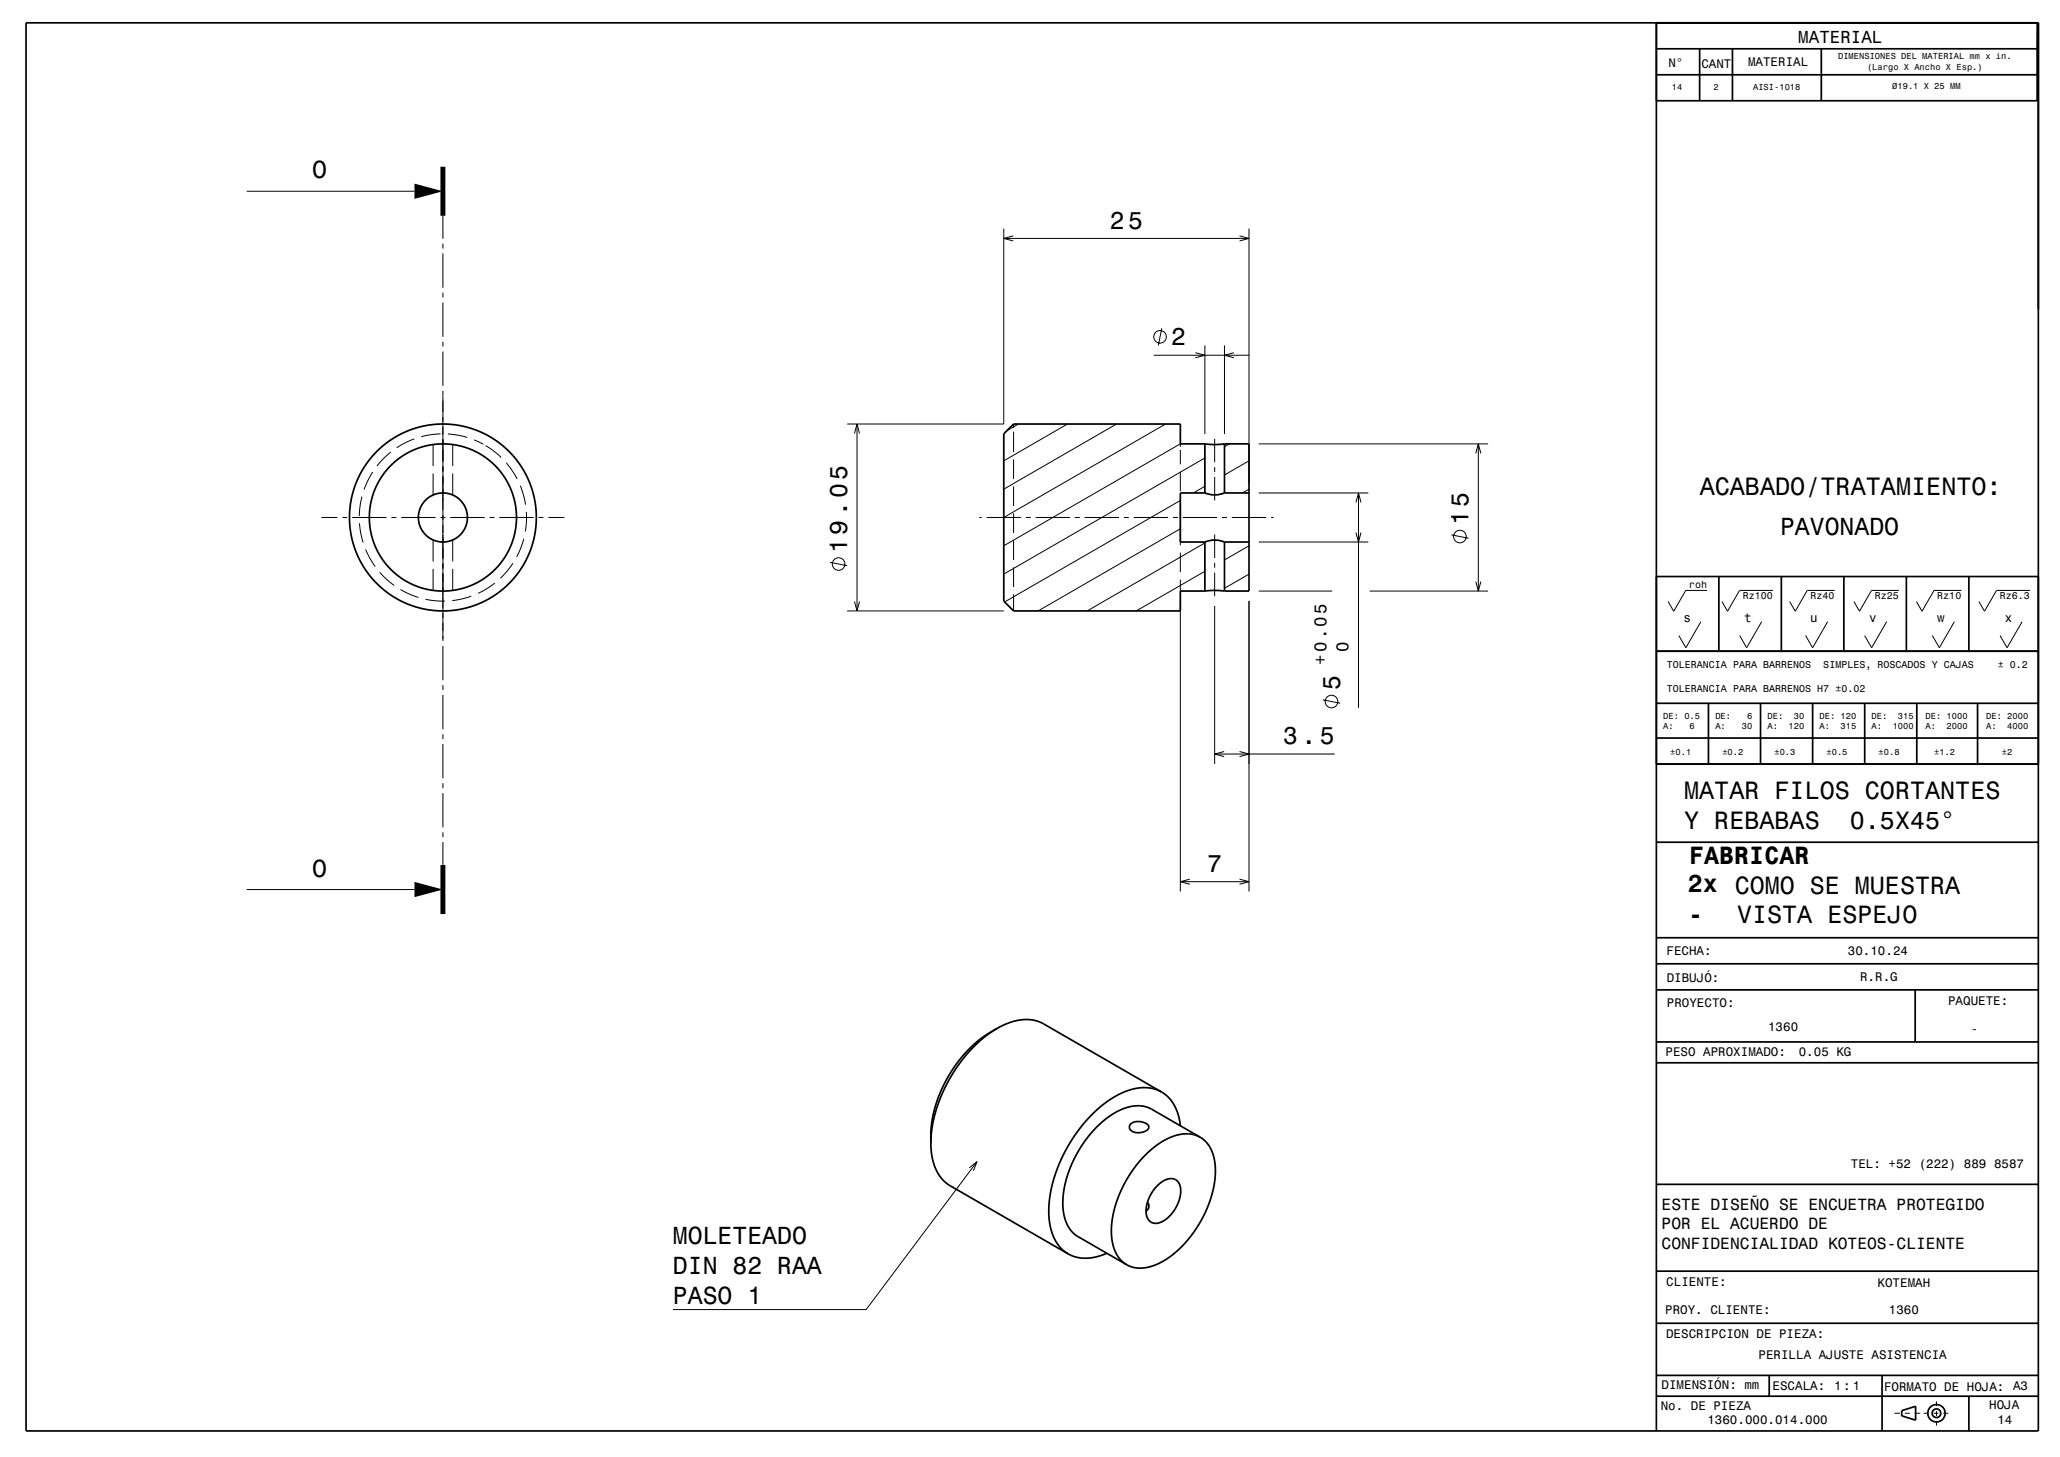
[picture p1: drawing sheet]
<svg xmlns="http://www.w3.org/2000/svg" width="420mm" height="297mm" viewBox="0 0 420 297" stroke-linecap="round" stroke-linejoin="round" font-family="sans-serif">
<g fill="none" stroke="#000" stroke-width=".2">
<path d="M50.3 39h34.2M90.3 44v4.7M90.3 49.7v1M90.3 51.7v7M90.3 59.7v1M204.7 46.6v39.8h-32M204.7 48.6h50M206.6 48.1l-1.9 .5 1.9 .5M252.7 48.1l2 .5-2 .5M254.7 46.6v51.9M90.3 61.7v7M90.3 69.7v1"/>
<path d="M90.3 71.7v7M90.3 79.7v1M235.2 72.4h19.5M236.9 66.9l-.7 3.5M243.7 71.9l2 .5-2 .5M245.7 70.4v18.1M249.7 70.4v18.1M251.6 71.9l-1.9 .5 1.9 .5M76 96.2l-.9 1.5-.9 2.1M79.7 92.2l-1.5 1.3-1.3 1.5M84.4 89.5l-1.8 .8-1.7 1M88.3 90.6v4.4"/>
<path d="M88.3 96.5v4.4M89.8 88.4l-2 .2-1.9 .4M90.3 80.7v50M91.3 88.5l2 .2 2 .5M92.3 90.6v4.4M92.3 96.5v4.4M96.7 89.7l1.8 .9M99 90.8l1.7 1.2 1.5 1.3M103.2 94.4l1.2 1.5 1.1 1.8M106.1 99l.6 1.9 .4 2M174.2 88.4l.5-2 .5 2M174.7 86.4v38.1"/>
<path d="M206.7 86.4v.8M206.7 88v4.1M206.7 93.7v4M206.7 99.2v4M207.6 86.4l-2.3 1.4M217.6 86.4l-12.9 7.5M227.6 86.4l-22.9 13.3M237.6 86.4l-32.9 19.1M240.7 91.1v-.6l-36 20.8M240.7 91.7v3M240.7 96.2v4M245.7 99.1l-2.4 1.4"/>
<path d="M245.7 93.4l-41 23.6M247.7 89.4v4.8M247.7 95.2v1M247.7 97.2v4.8M250.6 90.5l-.9 .6M254.7 99.7l-1.4 .8M254.7 93.9l-5 2.9M256.7 90.5h46.7M300.9 92.4l.5-1.9 .5 1.9M301.4 90.5v30M65.5 105.5h3.3M69.8 105.5h1"/>
<path d="M71.8 105.5h7M73.3 106.7l.3 2 .4 1.9M73.8 101.2l-.4 2-.1 2M74.5 112l.9 1.8 1.1 1.7M77.4 116.7l1.4 1.4 1.6 1.3M79.8 105.5h1M81.8 105.5h7M88.3 110.1v4.4M88.3 116v4.4M89.8 105.5h1M91.8 105.5h7M92.3 110.1v4.4"/>
<path d="M92.3 116v4.4M99.8 105.5h1M100.9 118.9l-1.7 1.1-1.7 .9M101.8 105.5h7M104.6 114.8l-1.2 1.6-1.4 1.5M106.8 109.8l-.6 1.9-.9 1.8M107.3 104.4v1.7l-.2 2.2M109.8 105.5h1M111.8 105.5h3.3M169.2 114.6l3.5 .7M199.7 105.5h.5M201.2 105.5h7"/>
<path d="M206.7 104.7v4M206.7 110.2v4M206.7 115.7v4M209.2 105.5h1M211.2 105.5h7M219.2 105.5h1M221.2 105.5h7M229.2 105.5h1M231.2 105.5h7M239.2 105.5h1M240.7 107.8l-29 16.7M240.7 102l-35.9 20.7"/>
<path d="M240.7 101.7v4M240.7 107.2v4M240.7 112.7v4M240.7 118.2v2.3M241.2 105.5h7M245.7 116.5l-14 8M245.7 110.7l-24 13.8M247.7 109v4.7M247.7 114.7v1M247.7 116.7v4.8M249.2 105.5h1M251.2 105.5h7"/>
<path d="M254.7 117l-5 2.9M254.7 111.3l-5 2.8M256.7 110.5h22.3M256.7 100.5h22.3M259.2 105.5h.5M276.5 108.6l.5 1.9 .5-1.9M276.5 102.4l.5-1.9 .5 1.9M277 100.5v43.8M295.9 109l3.5 .7M300.9 118.6l.5 1.9 .5-1.9M81.6 120.2l2 1 1.7 .6M86.7 122.2l2 .3h2"/>
<path d="M90.3 131.7v7M90.3 139.7v1M96.1 121.5l-1.9 .6-2 .3M172.7 124.5h32M174.2 122.6l.5 1.9 .5-1.9M206.7 121.2v3.3M240.7 122.5v59.2M247.7 123.5v32.2M254.7 122.5v59.2M256.7 120.5h14.9M279.3 120.5h24.1M346.8 126.7l-3.1 5.3-1.4-2.4"/>
<path d="M348 120.4h-4.3l-2.5 4.2-1.1-2M359.2 126.7l-3.1 5.3-1.4-2.4M361.5 120.4h-6.8l-2.5 4.2-1.1-2M372.6 126.7l-3 5.3-1.5-2.4M374.1 120.4h-5.6l-2.5 4.2-1.1-2M384.7 126.7l-3.1 5.3-1.4-2.4M387.2 120.4h-5.6l-2.5 4.2-1.1-2M398.5 126.7l-3.1 5.3-1.4-2.4M399.9 120.4h-5.6l-2.4 4.2-1.2-2M412.3 126.7l-3.1 5.3-1.4-2.4M413.9 120.4h-6.8l-2.5 4.2-1.1-2M90.3 141.7v7"/>
<path d="M90.3 149.7v1M90.3 151.7v7M90.3 159.7v1M247.7 153.7h24.4M249.6 153.2l-1.9 .5 1.9 .5M252.7 153.2l2 .5-2 .5M269.7 142.7l3.5 .7M90.3 161.7v7M90.3 169.7v1M90.3 171.7v4.6M240.7 179.7h14M242.6 179.2l-1.9 .5 1.9 .5"/>
<path d="M252.7 179.2l2 .5-2 .5M50.3 181.3h34.2M197.6 238l1.6-1.2-.7 1.9M199.2 236.8l-22.6 30.1h-39.4M386.2 288.1h1.2M388.4 288.1h1M390.4 288.1h1.1M392.2 288.1h1M394.2 288.1h1M394.8 285.7v.9M394.8 287.6v1M394.8 289.6v1"/>
<path d="M396.2 288.1h1"/>
<circle cx="236.5" cy="68.7" r="1.28"/>
<circle cx="171" cy="115" r="1.28"/>
<circle cx="297.7" cy="109.4" r="1.28"/>
<circle cx="271.5" cy="143" r="1.28"/>
</g>
<g fill="none" stroke="#000" stroke-width=".35">
<path d="M5.3 4.7h410.3v287h-410.3zM337.7 4.7v287M337.7 15.2h77.6M337.7 9.9h77.6M346.5 9.9v10.6M353.2 9.9v10.6M371.3 9.9v10.6M415.3 9.9v10.6h-77.6M415.4 4.7l-.1 5.2M245.7 90.5l1.7 .1 2.3-.1M245.7 90.5h-5v-4.1h-34l-2 2v34.1l2 2h34v-4h5M245.7 90.5v10"/>
<path d="M249.7 90.5v10M249.7 90.5h5v30h-5M245.7 110.5a5 5 0 0 1 4 0M245.7 100.5a5 5 0 0 0 4 0M245.7 100.5h-5v10h5M245.7 110.5v10M249.7 110.5v10M249.7 110.5h5M249.7 100.5h5M337.7 117.5h77.9M350.4 117.5v15.2M363.2 117.5v15.2"/>
<path d="M375.9 117.5v15.2M388.7 117.5v15.2M401.4 117.5v15.2M245.7 120.5l2-.1 2 .1M337.7 132.7h77.9M337.7 155.8h77.9M337.7 143.4h77.9M337.7 150.4h77.9M348.3 143.4v12.4M358.9 143.4v12.4M369.6 143.4v12.4M380.2 143.4v12.4"/>
<path d="M390.8 143.4v12.4M403.2 143.4v12.4M337.7 171.7h77.9M337.7 191.2h77.9M337.7 196.5h77.9M203.3 209.7l-2.9 1.7-2.7 2.3-2.2 2.6-2.1 3.1-1.7 3.3-1.2 3.6-.6 3.1-.1 3.6M203.3 209.7l2.4-1.2 2.2-.6 1.9-.1 2.1 .5 24.9 14.3M203.3 209.7l-2.7 1.8-2.5 2.3-2.3 2.8-2.1 3.1-1.7 3.4-1.1 3.2-.9 3.6-.2 3.1M337.7 201.8h77.9M337.7 216.6h77.9M337.7 212.4h77.9M390.5 201.8v10.6"/>
<path d="M189.8 233l.2 2.5 .6 2.2 1 2 1.3 1.4 24.9 14.5M230.5 229.1a2.77 2.77 0 0 1 3.7 .4 .81 .81 0 0 1-.5 1 2.46 2.46 0 0 1-3.4-.5v-.6zM236.8 222.6l-2-.8-2.4-.1-2.7 .7-2.4 1.2-2.7 1.8-2.5 2.3-2.5 3-1.9 3-1.7 3.5-1.2 3.4-.8 3.6-.2 3 .3 2.8 .8 2.3 1.3 2 1.6 1.3M236.8 222.6l1.5 1.1 1.1 1.6 .8 1.9 .5 2.3M244.7 231.8l-10.3-5.9-1.4-.4-1.7-.1-1.5 .4-1.4 .5-1.6 .9-1.6 1.1-1.4 1.2-1.6 1.8-2.4 3.4-1.8 3.8-1.1 3.9-.2 1.9v1.9l.3 1.6 .4 1.5 .9 1.5 1.2 1.1 10.2 5.9M244.7 231.8l1.4 1.2 .9 1.5 .6 2.1 .2 2.2-.2 2.5-.7 2.7-1 2.8-1.2 2.4-1.7 2.5-1.9 2.2-1.8 1.7-2.1 1.5-2.1 .9-1.9 .5-1.9-.1-1.6-.6M244.7 231.8l-1.6-.6h-1.9l-2.1 .4-1.9 1-2.1 1.4-2 1.9-1.7 2.1-1.6 2.2-1.3 2.7-1 2.5-.6 2.5-.3 2.8 .1 2.1 .6 2.2 1 1.6 1.4 1.2M225.7 255.5l-2.1 .7-2.3 .3-1.9-.3-1.6-.6M233.9 245.1a1.12 1.12 0 0 1-.2 1.7M236 241.7a3.2 3.2 0 0 1 3.8-1.2 3.7 3.7 0 0 1 .6 4.3 6.5 6.5 0 0 1-4.7 4.6 2.13 2.13 0 0 1-2-2.6 7.9 7.9 0 0 1 2.3-5.1zM337.7 259.1h77.9M337.7 241.4h77.9"/>
<path d="M337.7 269.7h77.9M337.7 284.6h77.9M337.7 280.4h77.9M360.7 280.4v4.2M383.7 280.4v11.3M387.7 287.5l2.9-.8v2.8l-2.9-.9zM401.4 284.6v7.1"/>
<circle cx="90.3" cy="105.5" r="15"/>
<circle cx="90.3" cy="105.5" r="5"/>
<circle cx="90.3" cy="105.5" r="19.1"/>
<circle cx="394.8" cy="288.1" r=".88"/>
<circle cx="394.8" cy="288.1" r="1.77"/>
</g>
<path d="M90.3 34v10M90.3 176.3v10" fill="none" stroke="#000" stroke-width="1" stroke-linecap="butt"/>
<g fill="#000">
<path d="M84.5 37.4l5.8 1.6-5.8 1.5z" fill-rule="evenodd"/>
<path d="M84.5 179.8l5.8 1.5-5.8 1.6z" fill-rule="evenodd"/>
</g>
<g font-size="5.1">
<text x="346.5" y="100.8">ACABADO/TRATAMIENTO:</text>
<text x="343.4" y="162.8">MATAR FILOS CORTANTES</text>
<text x="343.4" y="168.9">Y REBABAS</text>
<text x="377.2" y="168.9">0.5X45°</text>
<text x="344.4" y="176.2">FABRICAR</text>
<text x="344.1" y="181.8">2x COMO SE MUESTRA</text>
<text x="344.2" y="188.1">-</text>
<text x="354.2" y="188.2">VISTA ESPEJO</text>
</g>
<g font-size="5">
<text x="63.6" y="36.4">O</text>
<text x="226.3" y="46.6">25</text>
<text x="238.8" y="70.4">2</text>
<text x="299.4" y="107.1" transform="rotate(-90 299.4 107.1)">15</text>
<text x="172.7" y="112.7" transform="rotate(-90 172.7 112.7)">19.05</text>
<text x="362.9" y="109">PAVONADO</text>
<text x="273.2" y="140.7" transform="rotate(-90 273.2 140.7)">5</text>
<text x="261.6" y="151.7">3.5</text>
<text x="63.6" y="178.7">O</text>
<text x="246.1" y="177.7">7</text>
<text x="137.2" y="253.7">MOLETEADO</text>
<text x="137.2" y="259.7">DIN 82 RAA</text>
<text x="137.2" y="265.8">PASO 1</text>
</g>
<text font-size="3.6" x="366.7" y="8.8">MATERIAL</text>
<g font-size="3.5">
<text x="270.4" y="135.6" transform="rotate(-90 270.4 135.6)">+0.05</text>
<text x="275" y="133" transform="rotate(-90 275 133)">0</text>
</g>
<g font-size="3.3">
<text x="338.8" y="246.6">ESTE DISEÑO SE ENCUETRA PROTEGIDO</text>
<text x="338.8" y="250.5">POR EL ACUERDO DE</text>
<text x="338.8" y="254.5">CONFIDENCIALIDAD KOTEOS-CLIENTE</text>
</g>
<g font-size="2.6">
<text x="343.2" y="126.7">s</text>
<text x="355.6" y="126.7">t</text>
<text x="369.1" y="126.7">u</text>
<text x="381.1" y="126.7">v</text>
<text x="394.9" y="126.7">w</text>
<text x="408.7" y="126.7">x</text>
<text x="339.8" y="194.6">FECHA:</text>
<text x="376.8" y="194.7">30.10.24</text>
<text x="339.8" y="200.2">DIBUJÓ:</text>
<text x="379.3" y="199.9">R.R.G</text>
<text x="339.8" y="205.3">PROYECTO:</text>
<text x="397.2" y="204.9">PAQUETE:</text>
<text x="339.6" y="215.2">PESO APROXIMADO:</text>
<text x="360.5" y="210.2">1360</text>
<text x="366.7" y="215.2">0.05 KG</text>
<text x="401.9" y="210.6">-</text>
<text x="377.4" y="238">TEL: +52 (222) 889 8587</text>
<text x="339.7" y="262.1">CLIENTE:</text>
<text x="382.8" y="262.3">KOTEMAH</text>
<text x="339.5" y="267.8">PROY. CLIENTE:</text>
<text x="385.1" y="267.8">1360</text>
<text x="339.7" y="272.8">DESCRIPCION DE PIEZA:</text>
<text x="358.5" y="277.1">PERILLA AJUSTE ASISTENCIA</text>
<text x="338.6" y="287.3">No. DE PIEZA</text>
<text x="338.8" y="283.2">DIMENSIÓN: mm</text>
<text x="361.4" y="283.3">ESCALA:</text>
<text x="373.9" y="283.3">1:1</text>
<text x="384.1" y="283.5">FORMATO DE HOJA: A3</text>
<text x="405.6" y="287.2">HOJA</text>
<text x="348.1" y="290.4">1360.000.014.000</text>
<text x="407.2" y="290.3">14</text>
</g>
<g font-size="2.5">
<text x="340.2" y="13.7">N°</text>
<text x="346.9" y="13.8">CANT</text>
<text x="356.4" y="13.5">MATERIAL</text>
</g>
<g font-size="2">
<text x="344.4" y="119.9">roh</text>
<text x="355.3" y="122.2">Rz100</text>
<text x="369.1" y="122.2">Rz40</text>
<text x="382.2" y="122.2">Rz25</text>
<text x="395" y="122.2">Rz10</text>
<text x="407.7" y="122.2">Rz6.3</text>
<text x="339.8" y="136.1">TOLERANCIA PARA BARRENOS</text>
<text x="371.7" y="136.1">SIMPLES, ROSCADOS Y CAJAS</text>
<text x="407.3" y="136.1">± 0.2</text>
<text x="339.8" y="141">TOLERANCIA PARA BARRENOS H7 ±0.02</text>
</g>
<g font-size="1.8">
<text x="374.8" y="12">DIMENSIONES DEL MATERIAL mm x in.</text>
<text x="380.7" y="14.2">(Largo X Ancho X Esp.)</text>
<text x="340.9" y="18.4">14</text>
<text x="349.3" y="18.4">2</text>
<text x="357.4" y="18.4">AISI-1018</text>
<text x="385.8" y="18.2">Ø19.1 X 25 MM</text>
<text x="339.1" y="146.5">DE: 0.5</text>
<text x="339.1" y="148.6">A:</text>
<text x="344.5" y="148.6">6</text>
<text x="349.7" y="146.5">DE:</text>
<text x="349.7" y="148.6">A:</text>
<text x="355.1" y="148.6">30</text>
<text x="356.2" y="146.5">6</text>
<text x="360.4" y="146.5">DE:</text>
<text x="360.4" y="148.6">A:</text>
<text x="364.7" y="148.6">120</text>
<text x="365.7" y="146.5">30</text>
<text x="371" y="146.5">DE: 120</text>
<text x="371" y="148.6">A:</text>
<text x="375.3" y="148.6">315</text>
<text x="381.6" y="146.5">DE:</text>
<text x="381.6" y="148.6">A:</text>
<text x="385.9" y="148.6">1000</text>
<text x="387" y="146.5">315</text>
<text x="392.6" y="146.5">DE: 1000</text>
<text x="392.6" y="148.6">A:</text>
<text x="396.9" y="148.6">2000</text>
<text x="405" y="146.5">DE: 2000</text>
<text x="405" y="148.6">A:</text>
<text x="409.3" y="148.6">4000</text>
<text x="340.5" y="153.9">±0.1</text>
<text x="351.2" y="153.9">±0.2</text>
<text x="361.8" y="153.9">±0.3</text>
<text x="372.4" y="153.9">±0.5</text>
<text x="383" y="153.9">±0.8</text>
<text x="394.3" y="153.9">±1.2</text>
<text x="408.1" y="153.9">±2</text>
</g>
</svg>
